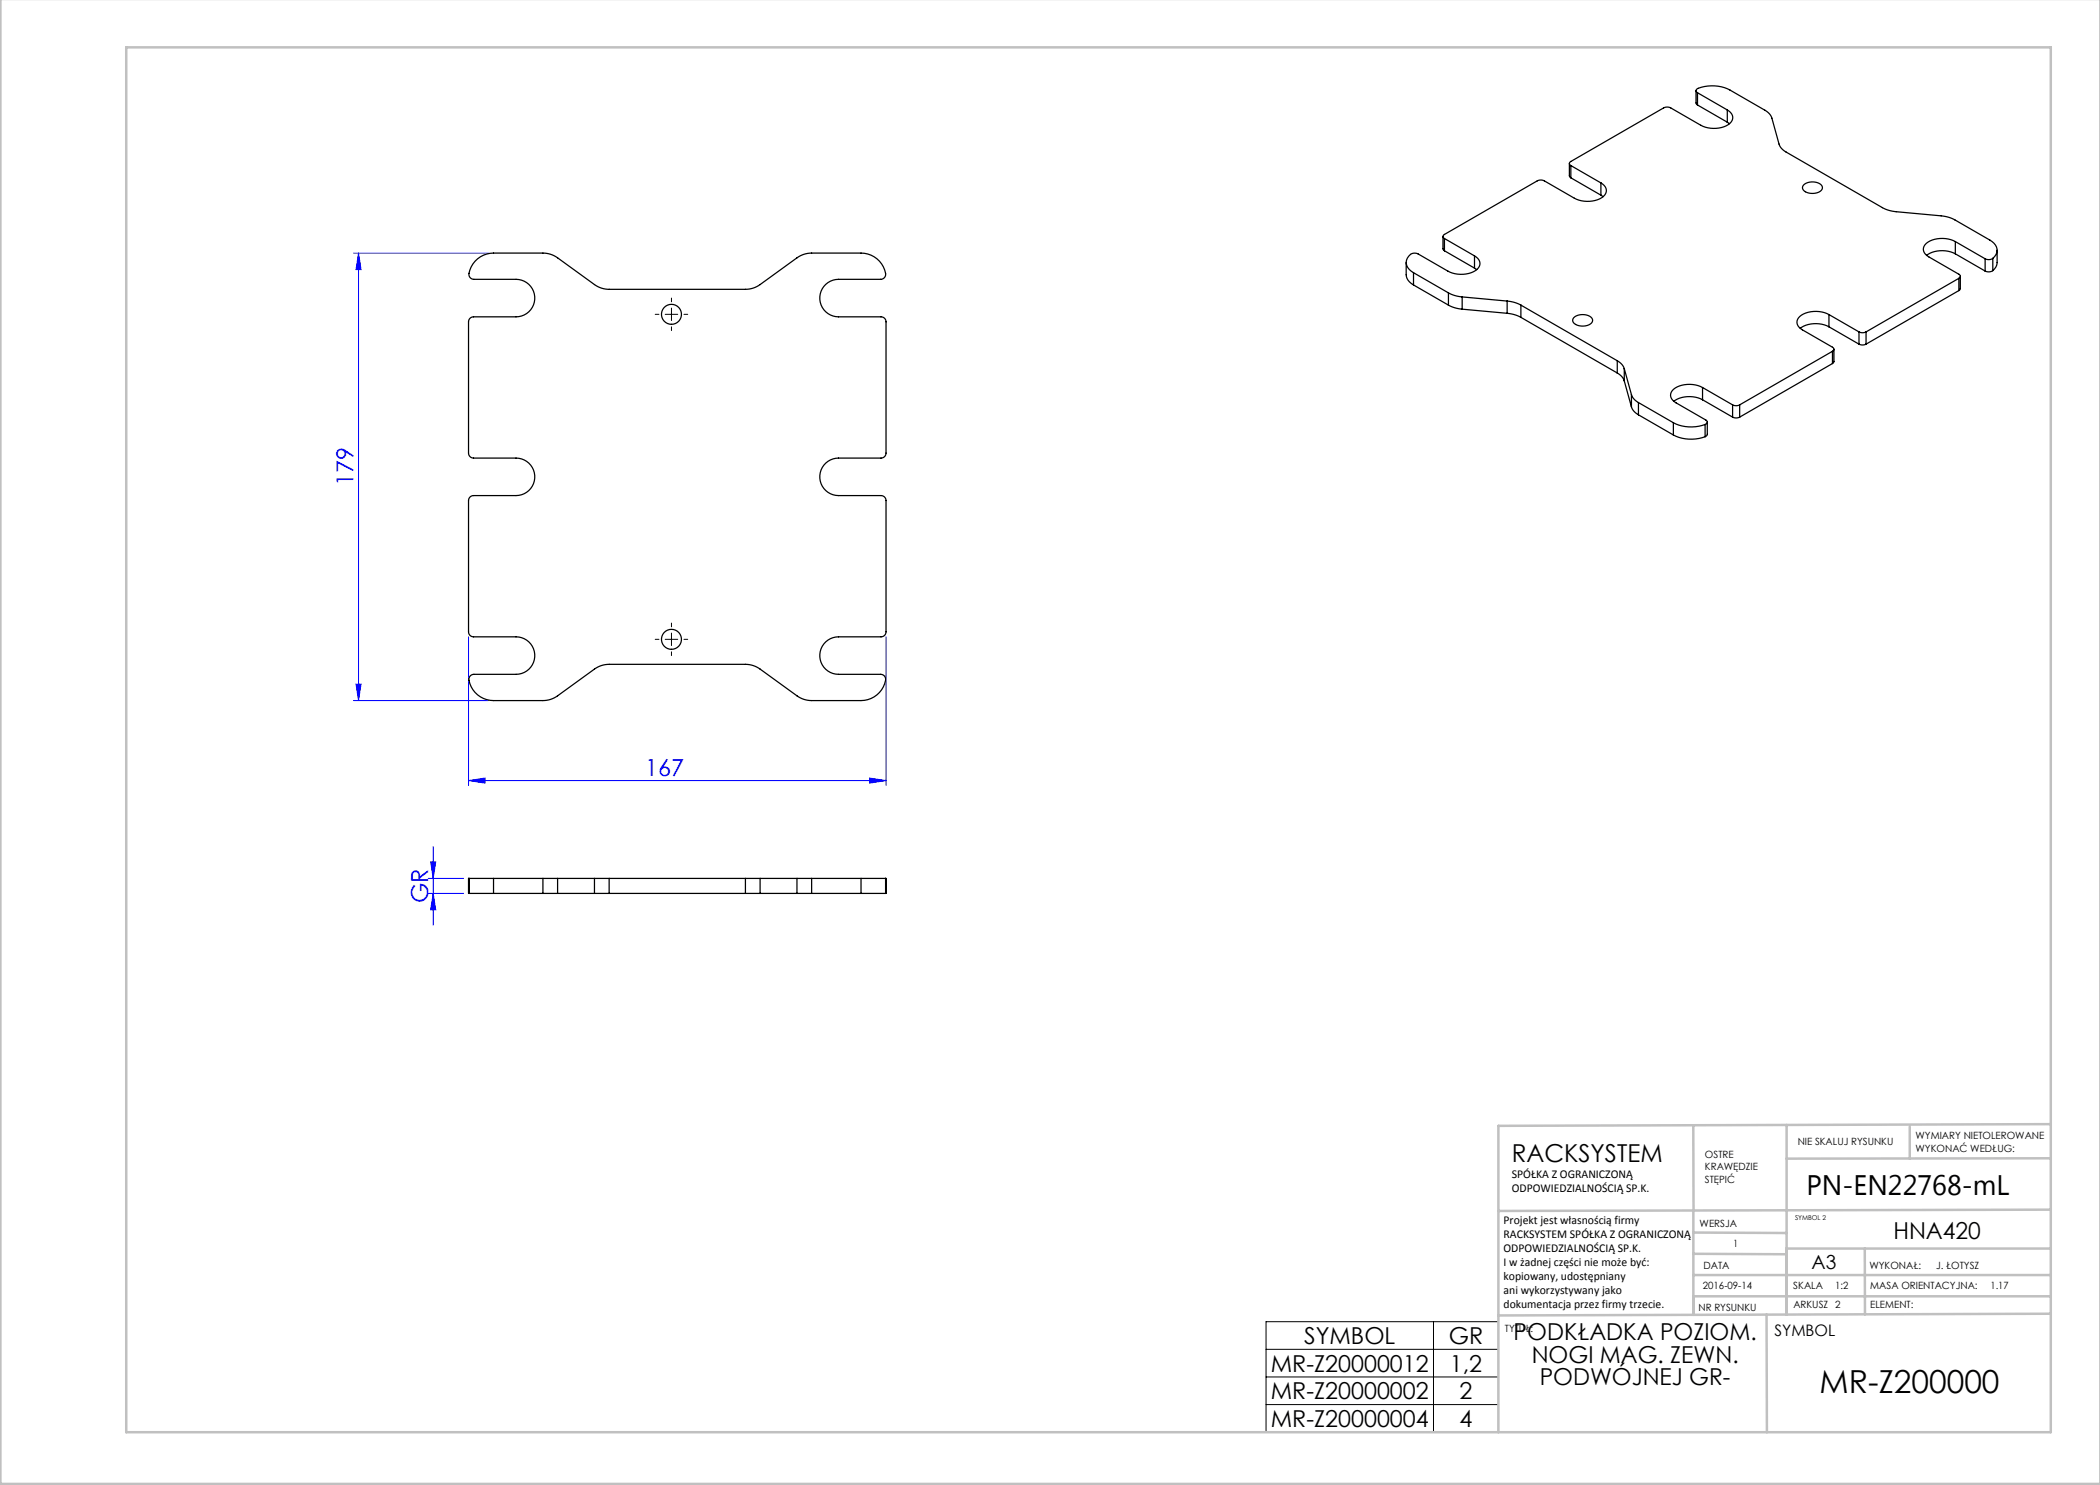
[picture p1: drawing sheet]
<svg xmlns="http://www.w3.org/2000/svg" width="420mm" height="297mm" viewBox="0 0 420 297" stroke-linecap="round" stroke-linejoin="round" font-family="sans-serif">
<g fill="none" stroke="#00f" stroke-width=".2">
<path d="M70.7 50.6h27M71.7 50.6v89.5M71.7 50.6l.5 3.3h-1zM71.2 136.8h1l-.5 3.3zM93.7 127.4v29.7M177.2 127.4v29.7M70.7 140.1h27M93.7 156.1l3.3-.5v1zM93.7 156.1h83.5M173.9 155.6l3.3 .5-3.3 .5zM85.6 175.7h7.1M85.6 178.7h7.1"/>
<path d="M86.1 172.4h1l-.5 3.3zM86.6 169.3v15.7M86.6 178.7l.5 3.3h-1z"/>
</g>
<path d="M133 62.9h2.5M134.3 61.6v2.5M133 127.9h2.5M134.3 126.6v2.5M253.2 264.3h46.5v22.1h-46.5zM253.2 269.9h46.5M253.2 275.4h46.5M286.7 264.3v22.1M253.2 280.9h46.5" fill="none" stroke="#000" stroke-width=".2"/>
<path d="M131.8 62.9h-.8M134.3 60.4v-.8M134.3 65.4v.7M136.8 62.9h.7M131.8 127.9h-.8M134.3 125.4v-.8M134.3 130.4v.7M136.8 127.9h.7" fill="none" stroke="#000" stroke-width=".2" stroke-dasharray="15.2 1.3 1.3 1.3"/>
<g fill="none" stroke="#c0c0c0" stroke-width=".5">
<path d="M.1 -.1v296.9h419.9M25.2 9.5h385v276.9h-385zM338.7 225.2v16.9M357.3 225v37.9M382 225.4v6.3M410.1 224.8l-110.4 .4v61.2M410.1 231.7h-52.8M338.7 259.3h71.5M338.7 255h71.5M338.7 250.8l18.6 .1M338.7 246.5l18.6 .1M338.7 242.1v20.9"/>
<path d="M373 249.7v13.2M410.1 241.9l-110.4 .3M410.2 249.7h-52.9v13.2M353.3 262.9l.1 23.5M410.2 262.7l-110.5 .4"/>
</g>
<g fill="#00f">
<path d="M93.7 156.1l3.3-.5v1zM173.9 155.6l3.3 .5-3.3 .5z"/>
<path d="M71.2 136.8h1l-.5 3.3zM71.7 50.6l.5 3.3h-1z"/>
<path d="M86.1 172.4h1l-.5 3.3zM86.6 178.7l.5 3.3h-1z"/>
</g>
<g fill="none" stroke="#000" stroke-width=".25">
<path d="M339.2 18.1v2.5l.3 .4M339.5 18.5a.46 .46 0 0 1-.3-.5 .46 .46 0 0 1 .4-.3 7.9 7.9 0 0 1 6.4 .3l7 4a2.81 2.81 0 0 1 1.4 1.6l1.4 5.2a2.81 2.81 0 0 0 1.4 1.6l19.3 11.1a6.8 6.8 0 0 0 2.7 .8l9 .9a6.8 6.8 0 0 1 2.8 .8l7 4a2.08 2.08 0 0 1 1.4 1.7 2.08 2.08 0 0 1-.8 2M339.5 18.5l6 3.5M339.5 18.5v2.5M313.9 32.7v2.5l.3 .4M314.2 33.1l6 3.5M314.2 33.1v2.5M314.2 35.6l6 3.4M320.2 36.6a1.65 1.65 0 0 1 1.1 1.6 1.65 1.65 0 0 1-1.3 1.6 5.9 5.9 0 0 1-5.1-.2l-6-3.4a1.56 1.56 0 0 0-1.4 0l-18.6 10.7a.43 .43 0 0 0-.3 .4 .43 .43 0 0 0 .3 .4M320.2 39l.4 .3M320.2 36.6v2.4M339.5 21l6 3.4"/>
<path d="M345.5 22a1.65 1.65 0 0 1 1.1 1.7 1.65 1.65 0 0 1-1.3 1.5 5.9 5.9 0 0 1-5.1-.2l-6.1-3.4a1.56 1.56 0 0 0-1.4 0l-18.5 10.7a.43 .43 0 0 0-.3 .4 .43 .43 0 0 0 .3 .4M345.5 24.4l.4 .3M345.5 22v2.4M360.7 37a2.61 2.61 0 0 1 3.8 .4 1.53 1.53 0 0 1-1.9 1.3 1.75 1.75 0 0 1-2.1-1.2zM95 52.2a5 5 0 0 1 3.7-1.6h9.9a5 5 0 0 1 2.9 1l7.4 5.3a5 5 0 0 0 2.9 1h27.3a5 5 0 0 0 2.9-1l7.4-5.3a5 5 0 0 1 2.9-1h9.9a4.8 4.8 0 0 1 4.9 4.5l-.4 .6-.6 .2h-8.4a3.8 3.8 0 0 0-3.7 3.7 3.8 3.8 0 0 0 3.7 3.8h8.5a1 1 0 0 1 1 1v26.2a1 1 0 0 1-1 1h-8.5a3.8 3.8 0 0 0-3.7 3.8 3.8 3.8 0 0 0 3.7 3.7h8.5a1 1 0 0 1 1 1v26.3a1 1 0 0 1-1 1h-8.5a3.8 3.8 0 0 0-3.7 3.7 3.8 3.8 0 0 0 3.7 3.8h8.4a1 1 0 0 1 1 1.2 5 5 0 0 1-4.9 4h-9.9a5 5 0 0 1-2.9-.9l-7.4-5.4a5 5 0 0 0-2.9-.9h-27.3a5 5 0 0 0-2.9 .9l-7.4 5.4a5 5 0 0 1-2.9 .9h-9.9a4.8 4.8 0 0 1-4.9-4.5l.4-.5 .6-.2h8.4a3.8 3.8 0 0 0 3.8-3.8 3.8 3.8 0 0 0-3.8-3.7h-8.5a1 1 0 0 1-1-1v-26.3a1 1 0 0 1 1-1h8.5a3.8 3.8 0 0 0 3.8-3.7 3.8 3.8 0 0 0-3.8-3.8h-8.5a1 1 0 0 1-1-1v-26.2a1 1 0 0 1 1-1h8.5a3.8 3.8 0 0 0 3.8-3.8 3.8 3.8 0 0 0-3.8-3.7h-8.4a1 1 0 0 1-1-1.2 5 5 0 0 1 1.2-2.5zM281.2 52.5v2.5a2.47 2.47 0 0 0 1.5 2M282.7 54.5l7 4.1M282.7 54.5v2.5M282.7 57l7 4M288.6 47.3v2.4l.3 .5M288.9 47.7l6 3.5M288.9 47.7v2.5"/>
<path d="M288.9 50.2l6 3.4M289.7 58.6a6.8 6.8 0 0 0 2.7 .8M289.7 58.6v2.4M292.4 59.4l9 .8M292.4 59.4v2.4M294.9 51.2a1.65 1.65 0 0 1 1.1 1.6 1.65 1.65 0 0 1-1.3 1.5 5.9 5.9 0 0 1-5.1-.1l-6-3.4a1.67 1.67 0 0 0-2.4 1.6 2.43 2.43 0 0 0 1.5 2.1M294.9 53.6l.4 .3M294.9 51.2v2.4M391.1 48.3a5.4 5.4 0 0 0-6.1 .7 1.57 1.57 0 0 0 .8 2.4l6 3.4a.43 .43 0 0 1 .3 .5 .43 .43 0 0 1-.3 .4M391.1 50.8a5.7 5.7 0 0 0-5.8 .3M391.1 48.3l5.9 3.5M391.1 48.3v2.5"/>
<path d="M391.1 50.8l5.9 3.4M391.8 55.7l-18.6 10.7M391.8 55.7v2.4M391.8 58.1l-18.6 10.7M392.1 55.3v2.4l-.3 .4M397 51.8v2.4M398.6 51.7a1.51 1.51 0 0 1-1.6 .1M398.6 54.1a1.51 1.51 0 0 1-1.6 .1M398.6 51.7v2.4M399.4 50.1v2.5a2.22 2.22 0 0 1-.8 1.5M289.7 61a6.8 6.8 0 0 0 2.7 .8M292.4 61.8l9 .9"/>
<path d="M301.4 60.2a6.8 6.8 0 0 1 2.8 .8M301.4 62.7a6.8 6.8 0 0 1 2.8 .8M301.4 60.2v2.5M304.2 61l19.3 11.1M304.2 61v2.5M304.2 63.5l19.3 11.1M314.7 63.5a2.6 2.6 0 0 1 3.8 .4 1.53 1.53 0 0 1-1.9 1.3 1.75 1.75 0 0 1-2.1-1.2zM323.5 72.1a2.81 2.81 0 0 1 1.4 1.6M323.5 74.6a2.81 2.81 0 0 1 1.4 1.6M323.5 72.1v2.5M324.9 73.7l1.4 5.2M324.9 73.7v2.5"/>
<path d="M324.9 76.2l1.4 5.2M326.3 78.9a2.81 2.81 0 0 0 1.4 1.6M326.3 78.9v2.5M340.5 77.5a5.4 5.4 0 0 0-6.1 .7 1.57 1.57 0 0 0 .8 2.4l6 3.4a.46 .46 0 0 1 .2 .5 .46 .46 0 0 1-.4 .4M340.5 80a5.7 5.7 0 0 0-5.7 .3M340.5 77.5l6 3.5M340.5 77.5v2.5M340.5 80l6 3.4M365.8 62.9a5.4 5.4 0 0 0-6.1 .7 1.57 1.57 0 0 0 .8 2.4l6 3.4a.43 .43 0 0 1 .3 .5 .43 .43 0 0 1-.3 .4M365.8 65.4a5.7 5.7 0 0 0-5.8 .3M365.8 62.9l6 3.5M365.8 62.9v2.5"/>
<path d="M365.8 65.4l6 3.4M366.5 70.3l-18.6 10.7M366.5 70.3v2.4M366.5 72.7l-18.6 10.7M366.8 69.9v2.4l-.3 .4M371.8 66.4a1.56 1.56 0 0 0 1.4 0M371.8 68.8a1.56 1.56 0 0 0 1.4 0M371.8 66.4v2.4M373.2 66.4v2.4M326.3 81.4a2.81 2.81 0 0 0 1.4 1.6M327.7 80.5l7 4M327.7 80.5v2.5"/>
<path d="M327.7 83l7 4M334.7 84.5a7.9 7.9 0 0 0 6.3 .4M334.7 87a7.9 7.9 0 0 0 6.3 .3M334.7 84.5v2.5M341 84.9v2.4M341.5 84.4v2.5l-.5 .4M346.5 81a1.56 1.56 0 0 0 1.4 0M346.5 83.4a1.56 1.56 0 0 0 1.4 0M346.5 81v2.4M347.9 81v2.4M93.8 175.7v3M93.8 175.7h.1"/>
<path d="M93.8 178.7h.1M93.8 178.7h4.9M93.8 175.7h4.9M98.7 175.7v3M98.7 175.7h9.9M98.7 178.7h9.9M108.6 178.7h2.9M108.6 175.7h2.9M108.6 175.7v3M111.5 175.7h7.4M111.5 178.7h7.4M111.5 175.7v3"/>
<path d="M118.9 178.7h2.9M118.9 175.7h2.9M118.9 175.7v3M121.8 175.7h27.3M121.8 178.7h27.3M121.8 175.7v3M149.1 178.7h2.9M149.1 175.7h2.9M149.1 175.7v3M152 175.7h7.4M152 178.7h7.4M152 175.7v3"/>
<path d="M159.4 178.7h2.9M159.4 175.7h2.9M159.4 175.7v3M162.3 175.7h9.9M162.3 178.7h9.9M162.3 175.7v3M172.2 178.7h4.9M172.2 175.7h4.9M172.2 175.7v3M177.1 175.7h.1M177.1 178.7h.1M177.1 175.7v3"/>
<circle cx="134.3" cy="62.9" r="2"/>
<circle cx="134.3" cy="127.9" r="2"/>
</g>
<text font-size="6.3" x="363.9" y="278.5">MR-Z200000</text>
<text font-size="5.6" x="361.3" y="239.1">PN-EN22768-mL</text>
<text font-size="4.9" x="302.4" y="232.4">RACKSYSTEM</text>
<g font-size="4.7" fill="#00f">
<text x="70.7" y="97.2" transform="rotate(-90 70.7 97.2)">179</text>
<text x="129" y="155.1">167</text>
<text x="85.6" y="180.6" transform="rotate(-90 85.6 180.6)">GR</text>
</g>
<g font-size="4.7">
<text x="378.7" y="247.8">HNA420</text>
<text x="260.8" y="268.8">SYMBOL</text>
<text x="289.7" y="268.8">GR</text>
<text x="302.7" y="268.1">PODKŁADKA POZIOM.</text>
<text x="254.2" y="274.3">MR-Z20000012</text>
<text x="290" y="274.3">1,2</text>
<text x="306.3" y="272.6">NOGI MAG. ZEWN.</text>
<text x="254.2" y="279.8">MR-Z20000002</text>
<text x="291.9" y="279.8">2</text>
<text x="307.9" y="277.1">PODWÓJNEJ GR-</text>
<text x="254.2" y="285.4">MR-Z20000004</text>
<text x="291.9" y="285.4">4</text>
</g>
<text font-size="3.9" x="362.3" y="253.8">A3</text>
<text font-size="3.2" x="354.9" y="267.2">SYMBOL</text>
<g font-size="2.4">
<text x="302.4" y="235.6">SPÓŁKA Z OGRANICZONĄ</text>
<text x="302.4" y="238.4">ODPOWIEDZIALNOŚCIĄ SP.K.</text>
<text x="300.7" y="244.7">Projekt jest własnością firmy</text>
<text x="300.7" y="247.5">RACKSYSTEM SPÓŁKA Z OGRANICZONĄ</text>
<text x="300.7" y="250.3">ODPOWIEDZIALNOŚCIĄ SP.K.</text>
<text x="300.7" y="253.1">I w żadnej części nie może być:</text>
<text x="300.7" y="256">kopiowany, udostępniany</text>
<text x="300.7" y="258.8">ani wykorzystywany jako</text>
<text x="300.7" y="261.6">dokumentacja przez firmy trzecie.</text>
</g>
<g font-size="2">
<text x="383.1" y="227.9">WYMIARY NIETOLEROWANE</text>
<text x="341" y="231.6">OSTRE</text>
<text x="359.5" y="228.9">NIE SKALUJ RYSUNKU</text>
<text x="383.1" y="230.4">WYKONAĆ WEDŁUG:</text>
<text x="341" y="234.1">KRAWĘDZIE</text>
<text x="341" y="236.6">STĘPIĆ</text>
<text x="339.9" y="245.4">WERSJA</text>
<text x="346.6" y="249.5">1</text>
<text x="340.6" y="257.7">2016-09-14</text>
<text x="340.7" y="253.8">DATA</text>
<text x="358.7" y="257.7">SKALA</text>
<text x="367" y="257.7">1:2</text>
<text x="373.9" y="253.8">WYKONAŁ:</text>
<text x="374.1" y="257.7">MASA ORIENTACYJNA:</text>
<text x="387.2" y="253.8">J. ŁOTYSZ</text>
<text x="398.1" y="257.7">1.17</text>
<text x="339.7" y="262.3">NR RYSUNKU</text>
<text x="358.7" y="261.7">ARKUSZ 2</text>
<text x="374.1" y="261.7">ELEMENT:</text>
<text x="301" y="266.4">TYTUŁ:</text>
</g>
<text font-size="1.3" x="359" y="244">SYMBOL 2</text>
</svg>
